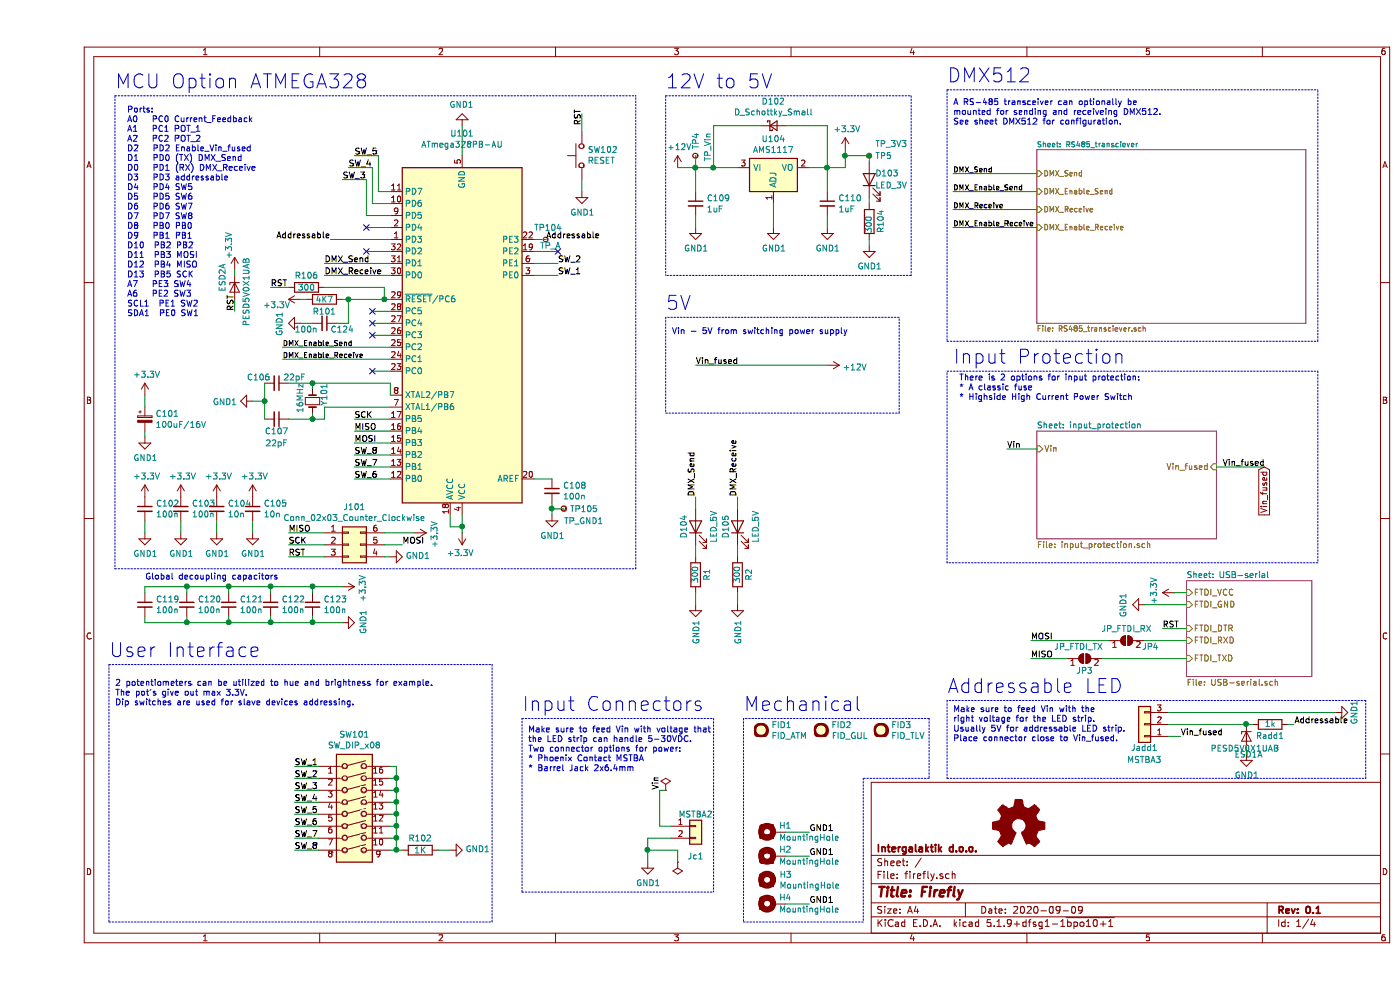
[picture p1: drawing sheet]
EESchema Schematic File Version 4
EELAYER 30 0
EELAYER END
$Descr A4 11693 8268
encoding utf-8
Sheet 1 4
Title "Firefly"
Date "2020-09-09"
Rev "0.1"
Comp "Intergalaktik d.o.o."
Comment1 ""
Comment2 ""
Comment3 ""
Comment4 ""
$EndDescr
$Sheet
S 8350 1250 2250 1450
U 5F845145
F0 "RS485_transciever" 44
F1 "RS485_transciever.sch" 44
F2 "DMX_Send" I L 8350 1450 44 
F3 "DMX_Enable_Send" I L 8350 1600 44 
F4 "DMX_Receive" I L 8350 1750 44 
F5 "DMX_Enable_Receive" I L 8350 1900 44 
$EndSheet
Text Label 7650 1450 0    44   ~ 0
DMX_Send
Text Label 7650 1600 0    44   ~ 0
DMX_Enable_Send
Text Label 7650 1750 0    44   ~ 0
DMX_Receive
Text Label 7650 1900 0    44   ~ 0
DMX_Enable_Receive
Wire Wire Line
	7650 1450 8350 1450
Wire Wire Line
	7650 1600 8350 1600
Wire Wire Line
	7650 1750 8350 1750
Wire Wire Line
	7650 1900 8350 1900
Wire Notes Line
	5650 6000 5650 7450
Wire Notes Line
	4050 7450 4050 6000
Text Notes 4050 5950 0    118  ~ 0
Input Connectors
Text Notes 5250 2600 0    118  ~ 0
5V
Wire Notes Line
	4050 7450 5650 7450
Wire Notes Line
	4050 6000 5650 6000
Text Notes 7650 3050 0    118  ~ 0
Input Protection
Wire Notes Line
	7600 5850 7600 6500
Wire Notes Line
	7600 6500 11100 6500
Wire Notes Line
	11100 6500 11100 5850
Wire Notes Line
	11100 5850 7600 5850
Text Notes 750  2650 0    50   ~ 0
Ports:\nA0   PC0 Current_Feedback\nA1   PC1 POT_1\nA2   PC2 POT_2\nD2   PD2 Enable_Vin_fused\nD1   PD0 (TX) DMX_Send\nD0   PD1 (RX) DMX_Receive\nD3   PD3 addressable\nD4   PD4 SW5\nD5   PD5 SW6\nD6   PD6 SW7\nD7   PD7 SW8\nD8   PB0 PB0\nD9   PB1 PB1\nD10  PB2 PB2\nD11  PB3 MOSI\nD12  PB4 MISO\nD13  PB5 SCK\nA7   PE3 SW4\nA6   PE2 SW3\nSCL1  PE1 SW2\nSDA1  PE0 SW1
Text Notes 650  750  0    118  ~ 0
MCU Option ATMEGA328
$Comp
L Connector_Generic:Conn_01x02 Jc1
U 1 1
P 5500 6900
F 0 "Jc1" H 5500 6650 50  0000 C CNN
F 1 "MSTBA2" H 5500 7000 50  0000 C CNN
F 2 "Connector_Phoenix_MSTB:PhoenixContact_MSTBA_2,5_2-G-5,08_1x02_P5.08mm_Horizontal" H 5500 6900 50  0001 C CNN
F 3 "http://www.farnell.com/datasheets/2309813.pdf" H 5500 6900 50  0001 C CNN
F 4 "1757242" H 5500 6900 50  0001 C CNN "Article Number"
F 5 "https://se.farnell.com/phoenix-contact/1757242/header-right-angle-5-08mm-2way/dp/3705171" H 5500 6900 50  0001 C CNN "Seller"
	1    5500 6900
	1    0    0    -1  
$EndComp
Text Label 5200 6600 1    50   ~ 0
Vin
Text Notes 4100 6450 0    50   ~ 0
Make sure to feed Vin with voltage that\nthe LED strip can handle 5-30VDC.\nTwo connector options for power:\n* Phoenix Contact MSTBA\n* Barrel Jack 2x6.4mm
Text Notes 5300 2800 0    50   ~ 0
Vin - 5V from switching power supply
Text Notes 7650 6200 0    50   ~ 0
Make sure to feed Vin with the\nright voltage for the LED strip.\nUsually 5V for addressable LED strip.\nPlace connector close to Vin_fused.
Text Notes 7600 700  0    118  ~ 0
DMX512
Wire Notes Line
	600  7700 3800 7700
Wire Notes Line
	600  5550 3800 5550
Wire Notes Line
	3800 5550 3800 7700
Wire Notes Line
	600  5550 600  7700
Text Notes 600  5500 0    118  ~ 0
User Interface
Text Notes 7650 1050 0    50   ~ 0
A RS-485 transceiver can optionally be\nmounted for sending and receiveing DMX512.\nSee sheet DMX512 for configuration.
Text Notes 650  5900 0    50   ~ 0
2 potentiometers can be utilized to hue and brightness for example.\nThe pot's give out max 3.3V.\nDip switches are used for slave devices addressing.
Wire Wire Line
	5100 7000 5300 7000
Wire Wire Line
	5200 6600 5200 6900
Wire Wire Line
	5200 6900 5300 6900
$Comp
L power:PWR_FLAG #FLG0101
U 1 1
P 5250 6600
F 0 "#FLG0101" H 5250 6675 50  0001 C CNN
F 1 "PWR_FLAG" H 5250 6773 50  0001 C CNN
F 2 "" H 5250 6600 50  0001 C CNN
F 3 "~" H 5250 6600 50  0001 C CNN
	1    5250 6600
	1    0    0    -1  
$EndComp
Wire Wire Line
	5250 6600 5200 6600
$Comp
L power:PWR_FLAG #FLG0102
U 1 1
P 5350 7200
F 0 "#FLG0102" H 5350 7275 50  0001 C CNN
F 1 "PWR_FLAG" H 5350 7373 50  0001 C CNN
F 2 "" H 5350 7200 50  0001 C CNN
F 3 "~" H 5350 7200 50  0001 C CNN
	1    5350 7200
	-1   0    0    1   
$EndComp
Text Notes 7700 3350 0    50   ~ 0
There is 2 options for input protection:\n* A classic fuse\n* Highside High Current Power Switch
Text Label 10500 6050 0    50   ~ 0
Addressable
Text Label 9550 6150 0    50   ~ 0
Vin_fused
$Comp
L Device:R Radd1
U 1 1
P 10300 6050
F 0 "Radd1" V 10200 6050 50  0000 C CNN
F 1 "1k" V 10300 6050 50  0000 C CNN
F 2 "Resistor_SMD:R_0603_1608Metric" V 10230 6050 50  0001 C CNN
F 3 "http://www.farnell.com/datasheets/2864159.pdf?_ga=2.208960598.599385452.1575057425-167263916.1529948031" H 10300 6050 50  0001 C CNN
F 4 "MC0100W060311K" V 10300 6050 50  0001 C CNN "Article Number"
F 5 "https://se.farnell.com/multicomp/mc0100w060311k/motst-tjockfilm-1k-1-0-063w-0603/dp/2845750" V 10300 6050 50  0001 C CNN "Seller"
	1    10300 6050
	0    -1   -1   0   
$EndComp
Wire Wire Line
	10450 6050 10500 6050
$Comp
L Connector_Generic:Conn_01x03 Jadd1
U 1 1
P 9250 6050
F 0 "Jadd1" H 9250 6250 50  0000 C CNN
F 1 "MSTBA3" H 9250 6350 50  0000 C CNN
F 2 "Connector_Phoenix_MSTB:PhoenixContact_MSTBA_2,5_3-G-5,08_1x03_P5.08mm_Horizontal" H 9250 6050 50  0001 C CNN
F 3 "http://www.farnell.com/datasheets/2309813.pdf" H 9250 6050 50  0001 C CNN
F 4 "1757255" H 9250 6050 50  0001 C CNN "Article Number"
F 5 "https://se.farnell.com/phoenix-contact/1757255/connector-header-tht-ra-5-08mm/dp/3705183" H 9250 6050 50  0001 C CNN "Seller"
	1    9250 6050
	-1   0    0    1   
$EndComp
Text Notes 5900 5950 0    118  ~ 0
Mechanical
Wire Notes Line
	7450 6000 5900 6000
Wire Notes Line
	5900 6000 5900 7700
Wire Notes Line
	7450 6000 7450 6500
Wire Notes Line
	7450 6500 6900 6500
Wire Notes Line
	6900 6500 6900 7700
Wire Notes Line
	6900 7700 5900 7700
$Comp
L Power_Protection:PESD5V0L4UG ESD1
U 1 1
P 10100 6150
F 0 "ESD1" V 10250 6050 50  0000 L CNN
F 1 "PESD5V0X1UAB" V 10200 5850 50  0000 L CNN
F 2 "Diode_SMD:D_SOD-323_HandSoldering" H 10100 6150 50  0001 C CNN
F 3 "http://www.farnell.com/datasheets/1508358.pdf" H 10100 6150 50  0001 C CNN
F 4 "PESD5V0X1UAB,115" H 10100 6150 50  0001 C CNN "Article Number"
F 5 "https://se.farnell.com/nexperia/pesd5v0x1uab-115/diode-esd-low-capacitance-sod523/dp/2069370" H 10100 6150 50  0001 C CNN "Seller"
	1    10100 6150
	0    1    1    0   
$EndComp
Wire Notes Line
	7600 2850 10700 2850
Wire Notes Line
	10700 2850 10700 750 
Wire Notes Line
	7600 750  10700 750 
Wire Notes Line
	7600 750  7600 2850
Wire Notes Line
	5250 2650 5250 3450
Wire Notes Line
	5250 3450 7200 3450
Wire Notes Line
	7200 3450 7200 2650
Wire Notes Line
	7200 2650 5250 2650
$Sheet
S 8350 3600 1500 900 
U 5F6BEF9B
F0 "input_protection" 50
F1 "input_protection.sch" 50
F2 "Vin" I L 8350 3750 50 
F3 "Vin_fused" I R 9850 3900 50 
$EndSheet
Wire Wire Line
	8350 3750 8100 3750
Text Label 8100 3750 0    50   ~ 0
Vin
Text Label 9900 3900 0    50   ~ 0
Vin_fused
Wire Wire Line
	9850 3900 10250 3900
$Comp
L power:GND1 #PWR0139
U 1 1
P 10100 6300
F 0 "#PWR0139" H 10100 6050 50  0001 C CNN
F 1 "GND1" H 10105 6127 50  0000 C CNN
F 2 "" H 10100 6300 50  0001 C CNN
F 3 "" H 10100 6300 50  0001 C CNN
	1    10100 6300
	1    0    0    -1  
$EndComp
$Comp
L Switch:SW_DIP_x08 SW101
U 1 1
P 2650 6800
F 0 "SW101" H 2650 7467 50  0000 C CNN
F 1 "SW_DIP_x08" H 2650 7376 50  0000 C CNN
F 2 "Package_DIP:DIP-16_W8.89mm_SMDSocket_LongPads" H 2650 6800 50  0001 C CNN
F 3 "http://www.dip.com.tw/en/en-product-information/en-switch002/item/download/2412_2ffa0571076f7652f42c65d9d72a148c" H 2650 6800 50  0001 C CNN
F 4 "https://hr.mouser.com/ProductDetail/Diptronics/DJ-08-V-T-R?qs=vLWxofP3U2z9mX3o1CqIZw%3D%3D" H 2650 6800 50  0001 C CNN "Mouser"
	1    2650 6800
	1    0    0    -1  
$EndComp
$Comp
L Device:R R102
U 1 1
P 3200 7100
F 0 "R102" V 3100 7100 50  0000 C CNN
F 1 "1K" V 3200 7100 50  0000 C CNN
F 2 "Resistor_SMD:R_0603_1608Metric" V 3130 7100 50  0001 C CNN
F 3 "~" H 3200 7100 50  0001 C CNN
	1    3200 7100
	0    1    1    0   
$EndComp
$Comp
L power:GND1 #PWR0120
U 1 1
P 3450 7100
F 0 "#PWR0120" H 3450 6850 50  0001 C CNN
F 1 "GND1" V 3455 6972 50  0000 R CNN
F 2 "" H 3450 7100 50  0001 C CNN
F 3 "" H 3450 7100 50  0001 C CNN
	1    3450 7100
	0    -1   -1   0   
$EndComp
Wire Wire Line
	3350 7100 3450 7100
Wire Wire Line
	2950 7100 3000 7100
Wire Wire Line
	3000 7100 3000 7000
Wire Wire Line
	3000 6400 2950 6400
Connection ~ 3000 7100
Wire Wire Line
	3000 7100 3050 7100
Wire Wire Line
	2950 7000 3000 7000
Connection ~ 3000 7000
Wire Wire Line
	3000 7000 3000 6900
Wire Wire Line
	2950 6900 3000 6900
Connection ~ 3000 6900
Wire Wire Line
	3000 6900 3000 6800
Wire Wire Line
	2950 6800 3000 6800
Connection ~ 3000 6800
Wire Wire Line
	3000 6800 3000 6700
Wire Wire Line
	2950 6700 3000 6700
Connection ~ 3000 6700
Wire Wire Line
	3000 6700 3000 6600
Wire Wire Line
	2950 6600 3000 6600
Connection ~ 3000 6600
Wire Wire Line
	3000 6600 3000 6500
Wire Wire Line
	2950 6500 3000 6500
Connection ~ 3000 6500
Wire Wire Line
	3000 6500 3000 6400
Wire Wire Line
	2350 6400 2150 6400
Wire Wire Line
	2350 6500 2150 6500
Wire Wire Line
	2350 6600 2150 6600
Wire Wire Line
	2350 6700 2150 6700
Wire Wire Line
	2350 6800 2150 6800
Wire Wire Line
	2350 6900 2150 6900
Wire Wire Line
	2350 7000 2150 7000
Wire Wire Line
	2350 7100 2150 7100
Text Label 2150 6400 0    50   ~ 0
SW_1
Text Label 2150 6500 0    50   ~ 0
SW_2
Text Label 2150 6600 0    50   ~ 0
SW_3
Text Label 2150 6700 0    50   ~ 0
SW_4
Text Label 2150 6800 0    50   ~ 0
SW_5
Text Label 2150 6900 0    50   ~ 0
SW_6
Text Label 2150 7000 0    50   ~ 0
SW_7
Text Label 2150 7100 0    50   ~ 0
SW_8
$Comp
L MCU_Microchip_ATmega:ATmega328PB-AU U101
U 1 1
P 3550 2800
F 0 "U101" H 3550 1119 50  0000 C CNN
F 1 "ATmega328PB-AU" H 3550 1210 50  0000 C CNN
F 2 "Package_QFP:TQFP-32_7x7mm_P0.8mm" H 3550 2800 50  0001 C CIN
F 3 "http://ww1.microchip.com/downloads/en/DeviceDoc/40001906C.pdf" H 3550 2800 50  0001 C CNN
	1    3550 2800
	-1   0    0    1   
$EndComp
$Comp
L power:+3.3V #PWR0122
U 1 1
P 3550 4450
F 0 "#PWR0122" H 3550 4300 50  0001 C CNN
F 1 "+3.3V" H 3565 4623 50  0000 C CNN
F 2 "" H 3550 4450 50  0001 C CNN
F 3 "" H 3550 4450 50  0001 C CNN
	1    3550 4450
	-1   0    0    1   
$EndComp
Wire Wire Line
	3550 4450 3550 4400
Wire Wire Line
	3450 4300 3450 4400
Wire Wire Line
	3450 4400 3550 4400
Connection ~ 3550 4400
Wire Wire Line
	3550 4400 3550 4300
$Comp
L power:GND1 #PWR0121
U 1 1
P 3550 1050
F 0 "#PWR0121" H 3550 800 50  0001 C CNN
F 1 "GND1" H 3555 877 50  0000 C CNN
F 2 "" H 3550 1050 50  0001 C CNN
F 3 "" H 3550 1050 50  0001 C CNN
	1    3550 1050
	-1   0    0    1   
$EndComp
Wire Wire Line
	3550 1050 3550 1300
$Comp
L Device:R R101
U 1 1
P 2400 2500
F 0 "R101" V 2500 2500 50  0000 C CNN
F 1 "4K7" V 2400 2500 50  0000 C CNN
F 2 "Resistor_SMD:R_0603_1608Metric" V 2330 2500 50  0001 C CNN
F 3 "~" H 2400 2500 50  0001 C CNN
	1    2400 2500
	0    1    1    0   
$EndComp
Wire Wire Line
	2950 2500 2900 2500
$Comp
L power:+3.3V #PWR0117
U 1 1
P 2200 2500
F 0 "#PWR0117" H 2200 2350 50  0001 C CNN
F 1 "+3.3V" V 2150 2700 50  0000 C CNN
F 2 "" H 2200 2500 50  0001 C CNN
F 3 "" H 2200 2500 50  0001 C CNN
	1    2200 2500
	0    -1   -1   0   
$EndComp
$Comp
L Switch:SW_Push SW102
U 1 1
P 4550 1300
F 0 "SW102" V 4596 1252 50  0000 R CNN
F 1 "RESET" V 4505 1252 50  0000 R CNN
F 2 "Button_Switch_SMD:SW_SPST_PTS645" H 4550 1500 50  0001 C CNN
F 3 "~" H 4550 1500 50  0001 C CNN
	1    4550 1300
	0    -1   -1   0   
$EndComp
Wire Wire Line
	2900 2400 2900 2500
Connection ~ 2900 2500
$Comp
L power:GND1 #PWR0128
U 1 1
P 4550 1600
F 0 "#PWR0128" H 4550 1350 50  0001 C CNN
F 1 "GND1" H 4555 1427 50  0000 C CNN
F 2 "" H 4550 1600 50  0001 C CNN
F 3 "" H 4550 1600 50  0001 C CNN
	1    4550 1600
	1    0    0    -1  
$EndComp
Text Label 2400 2200 0    50   ~ 0
DMX_Send
Text Label 2400 2300 0    50   ~ 0
DMX_Receive
Wire Wire Line
	2950 1800 2750 1800
Wire Wire Line
	2750 1800 2750 1500
Wire Wire Line
	2950 1700 2800 1700
Wire Wire Line
	2800 1700 2800 1400
Wire Wire Line
	2950 1600 2850 1600
Wire Wire Line
	2850 1600 2850 1300
Text Label 4250 2000 0    50   ~ 0
Addressable
Text Label 2650 1300 0    50   ~ 0
SW_5
Text Label 2650 4000 0    50   ~ 0
SW_6
Text Label 2650 3900 0    50   ~ 0
SW_7
Text Label 2650 3800 0    50   ~ 0
SW_8
Wire Notes Line
	650  800  650  4750
Wire Notes Line
	650  4750 5000 4750
Wire Notes Line
	5000 4750 5000 800 
Wire Notes Line
	650  800  5000 800 
Wire Notes Line
	7600 3100 10700 3100
Wire Notes Line
	10700 3100 10700 4700
Wire Notes Line
	10700 4700 7600 4700
Wire Notes Line
	7600 4700 7600 3100
Text Label 4350 2300 0    50   ~ 0
SW_1
Text Label 4350 2200 0    50   ~ 0
SW_2
Text Label 2550 1500 0    50   ~ 0
SW_3
Text Label 2600 1400 0    50   ~ 0
SW_4
$Comp
L Device:Crystal_Small Y101
U 1 1
P 2300 3350
F 0 "Y101" H 2150 3450 50  0000 L CNN
F 1 "16MHz" H 2150 3250 50  0000 L CNN
F 2 "Crystal:Crystal_SMD_0603-2Pin_6.0x3.5mm" H 2300 3350 50  0001 C CNN
F 3 "https://hr.mouser.com/datasheet/2/122/ECS-23G-1115642.pdf" H 2300 3350 50  0001 C CNN
F 4 "https://hr.mouser.com/ProductDetail/ECS/ECS-160-18-23G-JGN-TR?qs=HXFqYaX1Q2xv5YppXNJx%2Fg%3D%3D" V 2300 3350 50  0001 C CNN "Mouser"
	1    2300 3350
	0    1    1    0   
$EndComp
$Comp
L Device:C_Small C106
U 1 1
P 2000 3200
F 0 "C106" V 1950 3050 50  0000 C CNN
F 1 "22pF" V 1950 3350 50  0000 C CNN
F 2 "Capacitor_SMD:C_0603_1608Metric" H 2000 3200 50  0001 C CNN
F 3 "~" H 2000 3200 50  0001 C CNN
	1    2000 3200
	0    1    1    0   
$EndComp
$Comp
L Device:C_Small C107
U 1 1
P 2000 3500
F 0 "C107" V 2100 3500 50  0000 C CNN
F 1 "22pF" V 2200 3500 50  0000 C CNN
F 2 "Capacitor_SMD:C_0603_1608Metric" H 2000 3500 50  0001 C CNN
F 3 "~" H 2000 3500 50  0001 C CNN
	1    2000 3500
	0    1    1    0   
$EndComp
Wire Wire Line
	2100 3200 2300 3200
Wire Wire Line
	2300 3200 2300 3250
Wire Wire Line
	2300 3450 2300 3500
Wire Wire Line
	2300 3500 2100 3500
Wire Wire Line
	1900 3200 1900 3350
Wire Wire Line
	1800 3350 1900 3350
Connection ~ 1900 3350
Wire Wire Line
	1900 3350 1900 3500
Wire Wire Line
	2950 3300 2950 3200
Wire Wire Line
	2950 3200 2300 3200
Connection ~ 2300 3200
$Comp
L Device:C_Small C108
U 1 1
P 4300 4100
F 0 "C108" H 4392 4146 50  0000 L CNN
F 1 "100n" H 4392 4055 50  0000 L CNN
F 2 "Capacitor_SMD:C_0603_1608Metric" H 4300 4100 50  0001 C CNN
F 3 "~" H 4300 4100 50  0001 C CNN
	1    4300 4100
	1    0    0    -1  
$EndComp
Wire Wire Line
	4150 4000 4300 4000
$Comp
L power:+3.3V #PWR0104
U 1 1
P 900 4150
F 0 "#PWR0104" H 900 4000 50  0001 C CNN
F 1 "+3.3V" H 915 4323 50  0000 C CNN
F 2 "" H 900 4150 50  0001 C CNN
F 3 "" H 900 4150 50  0001 C CNN
	1    900  4150
	1    0    0    -1  
$EndComp
$Comp
L power:+3.3V #PWR0108
U 1 1
P 1200 4150
F 0 "#PWR0108" H 1200 4000 50  0001 C CNN
F 1 "+3.3V" H 1215 4323 50  0000 C CNN
F 2 "" H 1200 4150 50  0001 C CNN
F 3 "" H 1200 4150 50  0001 C CNN
	1    1200 4150
	1    0    0    -1  
$EndComp
$Comp
L power:+3.3V #PWR0110
U 1 1
P 1500 4150
F 0 "#PWR0110" H 1500 4000 50  0001 C CNN
F 1 "+3.3V" H 1515 4323 50  0000 C CNN
F 2 "" H 1500 4150 50  0001 C CNN
F 3 "" H 1500 4150 50  0001 C CNN
	1    1500 4150
	1    0    0    -1  
$EndComp
$Comp
L power:+3.3V #PWR0115
U 1 1
P 1800 4150
F 0 "#PWR0115" H 1800 4000 50  0001 C CNN
F 1 "+3.3V" H 1815 4323 50  0000 C CNN
F 2 "" H 1800 4150 50  0001 C CNN
F 3 "" H 1800 4150 50  0001 C CNN
	1    1800 4150
	1    0    0    -1  
$EndComp
$Comp
L Device:C_Small C102
U 1 1
P 900 4250
F 0 "C102" H 992 4296 50  0000 L CNN
F 1 "100n" H 992 4205 50  0000 L CNN
F 2 "Capacitor_SMD:C_0603_1608Metric" H 900 4250 50  0001 C CNN
F 3 "~" H 900 4250 50  0001 C CNN
	1    900  4250
	1    0    0    -1  
$EndComp
$Comp
L Device:C_Small C103
U 1 1
P 1200 4250
F 0 "C103" H 1292 4296 50  0000 L CNN
F 1 "100n" H 1292 4205 50  0000 L CNN
F 2 "Capacitor_SMD:C_0603_1608Metric" H 1200 4250 50  0001 C CNN
F 3 "~" H 1200 4250 50  0001 C CNN
	1    1200 4250
	1    0    0    -1  
$EndComp
$Comp
L Device:C_Small C104
U 1 1
P 1500 4250
F 0 "C104" H 1592 4296 50  0000 L CNN
F 1 "10n" H 1592 4205 50  0000 L CNN
F 2 "Capacitor_SMD:C_0603_1608Metric" H 1500 4250 50  0001 C CNN
F 3 "~" H 1500 4250 50  0001 C CNN
	1    1500 4250
	1    0    0    -1  
$EndComp
$Comp
L Device:C_Small C105
U 1 1
P 1800 4250
F 0 "C105" H 1892 4296 50  0000 L CNN
F 1 "10n" H 1892 4205 50  0000 L CNN
F 2 "Capacitor_SMD:C_0603_1608Metric" H 1800 4250 50  0001 C CNN
F 3 "~" H 1800 4250 50  0001 C CNN
	1    1800 4250
	1    0    0    -1  
$EndComp
Wire Wire Line
	1800 4350 1800 4450
Wire Wire Line
	1500 4350 1500 4450
Wire Wire Line
	1200 4350 1200 4450
Wire Wire Line
	900  4350 900  4450
$Comp
L Device:CP_Small C101
U 1 1
P 900 3500
F 0 "C101" H 988 3546 50  0000 L CNN
F 1 "100uF/16V" H 988 3455 50  0000 L CNN
F 2 "Capacitor_SMD:CP_Elec_6.3x5.3" H 900 3500 50  0001 C CNN
F 3 "https://hr.mouser.com/datasheet/2/212/1/KEM_T2005_T491-1093550.pdf" H 900 3500 50  0001 C CNN
F 4 "https://hr.mouser.com/ProductDetail/KEMET/T491D107K016AT7280?qs=sGAEpiMZZMukHu%252BjC5l7YaEpWF5H7V8OFX9EC0xgPQ4%3D" H 900 3500 50  0001 C CNN "Mouser"
	1    900  3500
	1    0    0    -1  
$EndComp
$Comp
L power:+3.3V #PWR0102
U 1 1
P 900 3300
F 0 "#PWR0102" H 900 3150 50  0001 C CNN
F 1 "+3.3V" H 915 3473 50  0000 C CNN
F 2 "" H 900 3300 50  0001 C CNN
F 3 "" H 900 3300 50  0001 C CNN
	1    900  3300
	1    0    0    -1  
$EndComp
Wire Wire Line
	900  3300 900  3400
Wire Wire Line
	900  3600 900  3650
$Comp
L Connector_Generic:Conn_02x03_Counter_Clockwise J101
U 1 1
P 2600 4550
F 0 "J101" H 2650 4867 50  0000 C CNN
F 1 "Conn_02x03_Counter_Clockwise" H 2650 4776 50  0000 C CNN
F 2 "Connector_PinHeader_2.54mm:PinHeader_2x03_P2.54mm_Vertical" H 2600 4550 50  0001 C CNN
F 3 "~" H 2600 4550 50  0001 C CNN
	1    2600 4550
	1    0    0    -1  
$EndComp
Wire Wire Line
	2400 4450 2100 4450
Wire Wire Line
	2400 4550 2100 4550
Wire Wire Line
	2400 4650 2100 4650
Text Label 2100 4450 0    50   ~ 0
MISO
Text Label 2100 4550 0    50   ~ 0
SCK
Text Label 2100 4650 0    50   ~ 0
RST
Text Label 1950 2400 0    50   ~ 0
RST
$Comp
L power:GND1 #PWR0118
U 1 1
P 2950 4650
F 0 "#PWR0118" H 2950 4400 50  0001 C CNN
F 1 "GND1" V 2955 4522 50  0000 R CNN
F 2 "" H 2950 4650 50  0001 C CNN
F 3 "" H 2950 4650 50  0001 C CNN
	1    2950 4650
	0    -1   -1   0   
$EndComp
Wire Wire Line
	2900 4650 2950 4650
Text Label 3050 4550 0    50   ~ 0
MOSI
$Comp
L power:+3.3V #PWR0119
U 1 1
P 3150 4450
F 0 "#PWR0119" H 3150 4300 50  0001 C CNN
F 1 "+3.3V" H 3165 4623 50  0000 C CNN
F 2 "" H 3150 4450 50  0001 C CNN
F 3 "" H 3150 4450 50  0001 C CNN
	1    3150 4450
	0    1    1    0   
$EndComp
Wire Wire Line
	2900 4450 3150 4450
Text Label 2650 3700 0    50   ~ 0
MOSI
Text Label 2650 3600 0    50   ~ 0
MISO
Wire Wire Line
	4550 1100 4550 950 
Text Label 4550 1050 1    50   ~ 0
RST
Wire Wire Line
	5850 1400 5650 1400
Connection ~ 5650 1400
Wire Wire Line
	5650 1400 5500 1400
Wire Wire Line
	6450 1400 6600 1400
$Comp
L power:+3.3V #PWR0137
U 1 1
P 6750 1250
F 0 "#PWR0137" H 6750 1100 50  0001 C CNN
F 1 "+3.3V" H 6765 1423 50  0000 C CNN
F 2 "" H 6750 1250 50  0001 C CNN
F 3 "" H 6750 1250 50  0001 C CNN
	1    6750 1250
	1    0    0    -1  
$EndComp
$Comp
L Device:D_Schottky_Small D102
U 1 1
P 6150 1050
F 0 "D102" H 6150 1255 50  0000 C CNN
F 1 "D_Schottky_Small" H 6150 1164 50  0000 C CNN
F 2 "Diode_SMD:D_SOD-123" V 6150 1050 50  0001 C CNN
F 3 "~" V 6150 1050 50  0001 C CNN
	1    6150 1050
	1    0    0    -1  
$EndComp
Wire Wire Line
	6250 1050 6600 1050
Wire Wire Line
	6600 1050 6600 1400
Connection ~ 6600 1400
Wire Wire Line
	6600 1400 6750 1400
Wire Wire Line
	6050 1050 5650 1050
Wire Wire Line
	5650 1050 5650 1400
$Comp
L Device:C_Small C109
U 1 1
P 5500 1700
F 0 "C109" H 5592 1746 50  0000 L CNN
F 1 "1uF" H 5592 1655 50  0000 L CNN
F 2 "Capacitor_SMD:C_0603_1608Metric" H 5500 1700 50  0001 C CNN
F 3 "~" H 5500 1700 50  0001 C CNN
	1    5500 1700
	1    0    0    -1  
$EndComp
$Comp
L Device:C_Small C110
U 1 1
P 6600 1700
F 0 "C110" H 6692 1746 50  0000 L CNN
F 1 "1uF" H 6692 1655 50  0000 L CNN
F 2 "Capacitor_SMD:C_0603_1608Metric" H 6600 1700 50  0001 C CNN
F 3 "~" H 6600 1700 50  0001 C CNN
	1    6600 1700
	1    0    0    -1  
$EndComp
Wire Wire Line
	6600 1600 6600 1400
Wire Wire Line
	5500 1600 5500 1400
Connection ~ 5500 1400
Wire Wire Line
	5500 1400 5350 1400
Wire Wire Line
	6600 1800 6600 1900
Wire Wire Line
	5500 1800 5500 1900
Text Notes 5250 750  0    118  ~ 0
12V to 5V
Wire Notes Line
	5250 800  7300 800 
$Comp
L Connector:TestPoint_Small TP104
U 1 1
P 4250 2000
F 0 "TP104" H 4150 2100 50  0000 L CNN
F 1 "TP_A" H 4200 1950 50  0000 L CNN
F 2 "TestPoint:TestPoint_Pad_D1.0mm" H 4450 2000 50  0001 C CNN
F 3 "~" H 4450 2000 50  0001 C CNN
	1    4250 2000
	1    0    0    -1  
$EndComp
$Comp
L Connector:TestPoint_Small TP105
U 1 1
P 4400 4250
F 0 "TP105" H 4450 4250 50  0000 L CNN
F 1 "TP_GND1" H 4400 4150 50  0000 L CNN
F 2 "TestPoint:TestPoint_Pad_D1.0mm" H 4600 4250 50  0001 C CNN
F 3 "~" H 4600 4250 50  0001 C CNN
	1    4400 4250
	1    0    0    -1  
$EndComp
$Comp
L power:GND1 #PWR0123
U 1 1
P 4300 4300
F 0 "#PWR0123" H 4300 4050 50  0001 C CNN
F 1 "GND1" H 4305 4127 50  0000 C CNN
F 2 "" H 4300 4300 50  0001 C CNN
F 3 "" H 4300 4300 50  0001 C CNN
	1    4300 4300
	1    0    0    -1  
$EndComp
$Comp
L power:GND1 #PWR0116
U 1 1
P 1800 4450
F 0 "#PWR0116" H 1800 4200 50  0001 C CNN
F 1 "GND1" H 1805 4277 50  0000 C CNN
F 2 "" H 1800 4450 50  0001 C CNN
F 3 "" H 1800 4450 50  0001 C CNN
	1    1800 4450
	1    0    0    -1  
$EndComp
$Comp
L power:GND1 #PWR0111
U 1 1
P 1500 4450
F 0 "#PWR0111" H 1500 4200 50  0001 C CNN
F 1 "GND1" H 1505 4277 50  0000 C CNN
F 2 "" H 1500 4450 50  0001 C CNN
F 3 "" H 1500 4450 50  0001 C CNN
	1    1500 4450
	1    0    0    -1  
$EndComp
$Comp
L power:GND1 #PWR0109
U 1 1
P 1200 4450
F 0 "#PWR0109" H 1200 4200 50  0001 C CNN
F 1 "GND1" H 1205 4277 50  0000 C CNN
F 2 "" H 1200 4450 50  0001 C CNN
F 3 "" H 1200 4450 50  0001 C CNN
	1    1200 4450
	1    0    0    -1  
$EndComp
$Comp
L power:GND1 #PWR0105
U 1 1
P 900 4450
F 0 "#PWR0105" H 900 4200 50  0001 C CNN
F 1 "GND1" H 905 4277 50  0000 C CNN
F 2 "" H 900 4450 50  0001 C CNN
F 3 "" H 900 4450 50  0001 C CNN
	1    900  4450
	1    0    0    -1  
$EndComp
$Comp
L power:GND1 #PWR0103
U 1 1
P 900 3650
F 0 "#PWR0103" H 900 3400 50  0001 C CNN
F 1 "GND1" H 905 3477 50  0000 C CNN
F 2 "" H 900 3650 50  0001 C CNN
F 3 "" H 900 3650 50  0001 C CNN
	1    900  3650
	1    0    0    -1  
$EndComp
$Comp
L power:GND1 #PWR0114
U 1 1
P 1800 3350
F 0 "#PWR0114" H 1800 3100 50  0001 C CNN
F 1 "GND1" V 1805 3222 50  0000 R CNN
F 2 "" H 1800 3350 50  0001 C CNN
F 3 "" H 1800 3350 50  0001 C CNN
	1    1800 3350
	0    1    1    0   
$EndComp
$Comp
L Device:LED D103
U 1 1
P 6950 1500
F 0 "D103" V 7000 1450 50  0000 R CNN
F 1 "LED_3V" V 6900 1450 50  0000 R CNN
F 2 "LED_SMD:LED_0603_1608Metric" H 6950 1500 50  0001 C CNN
F 3 "~" H 6950 1500 50  0001 C CNN
	1    6950 1500
	0    -1   -1   0   
$EndComp
$Comp
L Device:R R104
U 1 1
P 6950 1850
F 0 "R104" V 6850 1950 50  0000 R CNN
F 1 "300" V 6950 1950 50  0000 R CNN
F 2 "Resistor_SMD:R_0603_1608Metric" V 6880 1850 50  0001 C CNN
F 3 "~" H 6950 1850 50  0001 C CNN
	1    6950 1850
	-1   0    0    1   
$EndComp
Wire Wire Line
	6750 1250 6750 1300
Wire Wire Line
	6750 1300 6950 1300
Connection ~ 6750 1300
Wire Wire Line
	6750 1300 6750 1400
Wire Wire Line
	6950 1350 6950 1300
Wire Wire Line
	6950 1650 6950 1700
Wire Wire Line
	6950 2000 6950 2050
Wire Notes Line
	7300 2300 5250 2300
Wire Notes Line
	7300 800  7300 2300
Wire Notes Line
	5250 800  5250 2300
$Comp
L power:GND1 #PWR0131
U 1 1
P 5100 7200
F 0 "#PWR0131" H 5100 6950 50  0001 C CNN
F 1 "GND1" H 5105 7027 50  0000 C CNN
F 2 "" H 5100 7200 50  0001 C CNN
F 3 "" H 5100 7200 50  0001 C CNN
	1    5100 7200
	1    0    0    -1  
$EndComp
$Comp
L power:GND1 #PWR0132
U 1 1
P 5500 1900
F 0 "#PWR0132" H 5500 1650 50  0001 C CNN
F 1 "GND1" H 5505 1727 50  0000 C CNN
F 2 "" H 5500 1900 50  0001 C CNN
F 3 "" H 5500 1900 50  0001 C CNN
	1    5500 1900
	1    0    0    -1  
$EndComp
$Comp
L power:GND1 #PWR0134
U 1 1
P 6150 1900
F 0 "#PWR0134" H 6150 1650 50  0001 C CNN
F 1 "GND1" H 6155 1727 50  0000 C CNN
F 2 "" H 6150 1900 50  0001 C CNN
F 3 "" H 6150 1900 50  0001 C CNN
	1    6150 1900
	1    0    0    -1  
$EndComp
$Comp
L power:GND1 #PWR0136
U 1 1
P 6600 1900
F 0 "#PWR0136" H 6600 1650 50  0001 C CNN
F 1 "GND1" H 6605 1727 50  0000 C CNN
F 2 "" H 6600 1900 50  0001 C CNN
F 3 "" H 6600 1900 50  0001 C CNN
	1    6600 1900
	1    0    0    -1  
$EndComp
$Comp
L power:GND1 #PWR0138
U 1 1
P 6950 2050
F 0 "#PWR0138" H 6950 1800 50  0001 C CNN
F 1 "GND1" H 6955 1877 50  0000 C CNN
F 2 "" H 6950 2050 50  0001 C CNN
F 3 "" H 6950 2050 50  0001 C CNN
	1    6950 2050
	1    0    0    -1  
$EndComp
Wire Wire Line
	4550 1500 4550 1600
Wire Wire Line
	3050 4550 2900 4550
Wire Wire Line
	2400 3400 2400 3500
Wire Wire Line
	2400 3500 2300 3500
Wire Wire Line
	2400 3400 2950 3400
Connection ~ 2300 3500
Wire Wire Line
	2650 3500 2950 3500
$Comp
L Mechanical:Fiducial FID2
U 1 1
P 6550 6100
F 0 "FID2" H 6635 6146 50  0000 L CNN
F 1 "FID_GUL" H 6635 6055 50  0000 L CNN
F 2 "Fiducial:Fiducial_0.5mm_Mask1mm" H 6550 6100 50  0001 C CNN
F 3 "~" H 6550 6100 50  0001 C CNN
	1    6550 6100
	1    0    0    -1  
$EndComp
$Comp
L Mechanical:Fiducial FID1
U 1 1
P 6050 6100
F 0 "FID1" H 6135 6146 50  0000 L CNN
F 1 "FID_ATM" H 6135 6055 50  0000 L CNN
F 2 "Fiducial:Fiducial_0.5mm_Mask1mm" H 6050 6100 50  0001 C CNN
F 3 "~" H 6050 6100 50  0001 C CNN
	1    6050 6100
	1    0    0    -1  
$EndComp
$Comp
L Mechanical:Fiducial FID3
U 1 1
P 7050 6100
F 0 "FID3" H 7135 6146 50  0000 L CNN
F 1 "FID_TLV" H 7135 6055 50  0000 L CNN
F 2 "Fiducial:Fiducial_0.5mm_Mask1mm" H 7050 6100 50  0001 C CNN
F 3 "~" H 7050 6100 50  0001 C CNN
	1    7050 6100
	1    0    0    -1  
$EndComp
Wire Wire Line
	2650 3600 2950 3600
Wire Wire Line
	2650 3700 2950 3700
$Comp
L Connector:TestPoint_Small TP4
U 1 1
P 5500 1300
F 0 "TP4" H 5550 1300 50  0000 L CNN
F 1 "TP_Vin" H 5450 1200 50  0000 L CNN
F 2 "TestPoint:TestPoint_Pad_D1.0mm" H 5700 1300 50  0001 C CNN
F 3 "~" H 5700 1300 50  0001 C CNN
	1    5500 1300
	0    -1   -1   0   
$EndComp
Wire Wire Line
	5500 1300 5500 1400
$Comp
L Connector:TestPoint_Small TP5
U 1 1
P 6950 1300
F 0 "TP5" H 7000 1300 50  0000 L CNN
F 1 "TP_3V3" H 7000 1400 50  0000 L CNN
F 2 "TestPoint:TestPoint_Pad_D1.0mm" H 7150 1300 50  0001 C CNN
F 3 "~" H 7150 1300 50  0001 C CNN
	1    6950 1300
	1    0    0    -1  
$EndComp
Connection ~ 6950 1300
Text GLabel 10250 3900 3    50   Input ~ 0
Vin_fused
Wire Wire Line
	4300 4200 4300 4250
Wire Wire Line
	4400 4250 4300 4250
Connection ~ 4300 4250
Wire Wire Line
	4300 4250 4300 4300
$Comp
L power:GND1 #PWR0106
U 1 1
P 10850 5950
F 0 "#PWR0106" H 10850 5700 50  0001 C CNN
F 1 "GND1" H 10850 5800 50  0000 C CNN
F 2 "" H 10850 5950 50  0001 C CNN
F 3 "" H 10850 5950 50  0001 C CNN
	1    10850 5950
	0    -1   -1   0   
$EndComp
Wire Wire Line
	9450 6050 10100 6050
Connection ~ 10100 6050
Wire Wire Line
	10100 6050 10150 6050
Wire Wire Line
	10100 6250 10100 6300
Wire Wire Line
	9450 6150 9550 6150
Wire Wire Line
	9450 5950 10850 5950
Wire Wire Line
	2950 3800 2650 3800
Wire Wire Line
	2950 3900 2650 3900
Wire Wire Line
	2950 4000 2650 4000
Wire Wire Line
	2850 1300 2650 1300
Wire Wire Line
	2800 1400 2600 1400
Wire Wire Line
	2750 1500 2550 1500
Wire Wire Line
	4150 2000 4250 2000
Text Label 2650 3500 0    50   ~ 0
SCK
$Comp
L Device:C_Small C119
U 1 1
P 900 5050
F 0 "C119" H 992 5096 50  0000 L CNN
F 1 "100n" H 992 5005 50  0000 L CNN
F 2 "Capacitor_SMD:C_0603_1608Metric" H 900 5050 50  0001 C CNN
F 3 "~" H 900 5050 50  0001 C CNN
	1    900  5050
	1    0    0    -1  
$EndComp
$Comp
L Device:C_Small C120
U 1 1
P 1250 5050
F 0 "C120" H 1342 5096 50  0000 L CNN
F 1 "100n" H 1342 5005 50  0000 L CNN
F 2 "Capacitor_SMD:C_0603_1608Metric" H 1250 5050 50  0001 C CNN
F 3 "~" H 1250 5050 50  0001 C CNN
	1    1250 5050
	1    0    0    -1  
$EndComp
$Comp
L Device:C_Small C121
U 1 1
P 1600 5050
F 0 "C121" H 1692 5096 50  0000 L CNN
F 1 "100n" H 1692 5005 50  0000 L CNN
F 2 "Capacitor_SMD:C_0603_1608Metric" H 1600 5050 50  0001 C CNN
F 3 "~" H 1600 5050 50  0001 C CNN
	1    1600 5050
	1    0    0    -1  
$EndComp
$Comp
L Device:C_Small C122
U 1 1
P 1950 5050
F 0 "C122" H 2042 5096 50  0000 L CNN
F 1 "100n" H 2042 5005 50  0000 L CNN
F 2 "Capacitor_SMD:C_0603_1608Metric" H 1950 5050 50  0001 C CNN
F 3 "~" H 1950 5050 50  0001 C CNN
	1    1950 5050
	1    0    0    -1  
$EndComp
$Comp
L Device:C_Small C123
U 1 1
P 2300 5050
F 0 "C123" H 2392 5096 50  0000 L CNN
F 1 "100n" H 2392 5005 50  0000 L CNN
F 2 "Capacitor_SMD:C_0603_1608Metric" H 2300 5050 50  0001 C CNN
F 3 "~" H 2300 5050 50  0001 C CNN
	1    2300 5050
	1    0    0    -1  
$EndComp
$Comp
L power:+3.3V #PWR0107
U 1 1
P 2550 4900
F 0 "#PWR0107" H 2550 4750 50  0001 C CNN
F 1 "+3.3V" H 2565 5073 50  0000 C CNN
F 2 "" H 2550 4900 50  0001 C CNN
F 3 "" H 2550 4900 50  0001 C CNN
	1    2550 4900
	0    1    1    0   
$EndComp
$Comp
L power:GND1 #PWR0112
U 1 1
P 2550 5200
F 0 "#PWR0112" H 2550 4950 50  0001 C CNN
F 1 "GND1" H 2555 5027 50  0000 C CNN
F 2 "" H 2550 5200 50  0001 C CNN
F 3 "" H 2550 5200 50  0001 C CNN
	1    2550 5200
	0    -1   -1   0   
$EndComp
Wire Wire Line
	2550 4900 2300 4900
Wire Wire Line
	900  4900 900  4950
Wire Wire Line
	900  5150 900  5200
Wire Wire Line
	900  5200 1250 5200
Wire Wire Line
	2300 4950 2300 4900
Connection ~ 2300 4900
Wire Wire Line
	2300 4900 1950 4900
Wire Wire Line
	1950 4950 1950 4900
Connection ~ 1950 4900
Wire Wire Line
	1950 4900 1600 4900
Wire Wire Line
	1600 4950 1600 4900
Connection ~ 1600 4900
Wire Wire Line
	1600 4900 1250 4900
Wire Wire Line
	1250 4950 1250 4900
Connection ~ 1250 4900
Wire Wire Line
	1250 4900 900  4900
Wire Wire Line
	1250 5150 1250 5200
Connection ~ 1250 5200
Wire Wire Line
	1250 5200 1600 5200
Wire Wire Line
	1600 5150 1600 5200
Connection ~ 1600 5200
Wire Wire Line
	1600 5200 1950 5200
Wire Wire Line
	1950 5150 1950 5200
Connection ~ 1950 5200
Wire Wire Line
	1950 5200 2300 5200
Wire Wire Line
	2300 5150 2300 5200
Connection ~ 2300 5200
Wire Wire Line
	2300 5200 2550 5200
Text Notes 900  4850 0    50   ~ 0
Global decoupling capacitors
$Comp
L Device:LED D104
U 1 1
P 5500 4400
F 0 "D104" H 5500 4500 50  0000 C CNN
F 1 "LED_5V" H 5500 4250 50  0000 C CNN
F 2 "LED_SMD:LED_0603_1608Metric" H 5500 4400 50  0001 C CNN
F 3 "~" H 5500 4400 50  0001 C CNN
	1    5500 4400
	0    -1   -1   0   
$EndComp
$Comp
L Device:LED D105
U 1 1
P 5850 4400
F 0 "D105" H 5850 4500 50  0000 C CNN
F 1 "LED_5V" H 5850 4250 50  0000 C CNN
F 2 "LED_SMD:LED_0603_1608Metric" H 5850 4400 50  0001 C CNN
F 3 "~" H 5850 4400 50  0001 C CNN
	1    5850 4400
	0    -1   -1   0   
$EndComp
Text Label 5500 4150 1    50   ~ 0
DMX_Send
Text Label 5850 4150 1    50   ~ 0
DMX_Receive
Wire Wire Line
	5850 4150 5850 4250
Wire Wire Line
	5500 4150 5500 4250
$Comp
L Device:R R1
U 1 1
P 5500 4800
F 0 "R1" V 5400 4800 50  0000 C CNN
F 1 "300" V 5500 4800 50  0000 C CNN
F 2 "Resistor_SMD:R_0603_1608Metric" V 5430 4800 50  0001 C CNN
F 3 "~" H 5500 4800 50  0001 C CNN
	1    5500 4800
	-1   0    0    1   
$EndComp
$Comp
L Device:R R2
U 1 1
P 5850 4800
F 0 "R2" V 5750 4800 50  0000 C CNN
F 1 "300" V 5850 4800 50  0000 C CNN
F 2 "Resistor_SMD:R_0603_1608Metric" V 5780 4800 50  0001 C CNN
F 3 "~" H 5850 4800 50  0001 C CNN
	1    5850 4800
	-1   0    0    1   
$EndComp
$Comp
L power:GND1 #PWR03
U 1 1
P 5500 5050
F 0 "#PWR03" H 5500 4800 50  0001 C CNN
F 1 "GND1" V 5505 4922 50  0000 R CNN
F 2 "" H 5500 5050 50  0001 C CNN
F 3 "" H 5500 5050 50  0001 C CNN
	1    5500 5050
	1    0    0    -1  
$EndComp
$Comp
L power:GND1 #PWR04
U 1 1
P 5850 5050
F 0 "#PWR04" H 5850 4800 50  0001 C CNN
F 1 "GND1" V 5855 4922 50  0000 R CNN
F 2 "" H 5850 5050 50  0001 C CNN
F 3 "" H 5850 5050 50  0001 C CNN
	1    5850 5050
	1    0    0    -1  
$EndComp
Wire Wire Line
	5850 5050 5850 4950
Wire Wire Line
	5500 4950 5500 5050
Wire Wire Line
	5500 4550 5500 4650
Wire Wire Line
	5850 4550 5850 4650
Text Label 6450 7150 0    50   ~ 0
GND1
Text Label 6450 7550 0    50   ~ 0
GND1
Text Label 6450 6950 0    50   ~ 0
GND1
$Comp
L Mechanical:MountingHole_Pad H1
U 1 1
P 6150 6950
F 0 "H1" V 6200 6850 50  0000 C CNN
F 1 "MountingHole" V 6100 6650 50  0000 C CNN
F 2 "MountingHole:MountingHole_3.2mm_M3_Pad_Via" H 6150 6950 50  0001 C CNN
F 3 "~" H 6150 6950 50  0001 C CNN
	1    6150 6950
	0    -1   -1   0   
$EndComp
$Comp
L Mechanical:MountingHole_Pad H2
U 1 1
P 6150 7150
F 0 "H2" V 6200 7050 50  0000 C CNN
F 1 "MountingHole" V 6100 6850 50  0000 C CNN
F 2 "MountingHole:MountingHole_3.2mm_M3_Pad_Via" H 6150 7150 50  0001 C CNN
F 3 "~" H 6150 7150 50  0001 C CNN
	1    6150 7150
	0    -1   -1   0   
$EndComp
$Comp
L Mechanical:MountingHole_Pad H4
U 1 1
P 6150 7550
F 0 "H4" V 6200 7450 50  0000 C CNN
F 1 "MountingHole" V 6100 7250 50  0000 C CNN
F 2 "MountingHole:MountingHole_3.2mm_M3_Pad_Via" H 6150 7550 50  0001 C CNN
F 3 "~" H 6150 7550 50  0001 C CNN
	1    6150 7550
	0    -1   -1   0   
$EndComp
$Comp
L Mechanical:MountingHole H3
U 1 1
P 6100 7350
F 0 "H3" H 6200 7396 50  0000 L CNN
F 1 "MountingHole" H 6200 7305 50  0000 L CNN
F 2 "MountingHole:MountingHole_3.2mm_M3" H 6100 7350 50  0001 C CNN
F 3 "~" H 6100 7350 50  0001 C CNN
	1    6100 7350
	1    0    0    -1  
$EndComp
Wire Wire Line
	6250 7550 6450 7550
Wire Wire Line
	6250 7150 6450 7150
Wire Wire Line
	6250 6950 6450 6950
Wire Wire Line
	4150 2100 4350 2100
Wire Wire Line
	4150 2200 4350 2200
Wire Wire Line
	4150 2300 4350 2300
Wire Wire Line
	2400 2300 2950 2300
Wire Wire Line
	2400 2200 2950 2200
Wire Wire Line
	2950 2100 2750 2100
Wire Wire Line
	2950 1900 2750 1900
Wire Wire Line
	2950 2600 2800 2600
Wire Wire Line
	2950 2700 2800 2700
Wire Wire Line
	2950 2800 2800 2800
Wire Wire Line
	2950 3100 2800 3100
$Comp
L Device:R R106
U 1 1
P 2250 2400
F 0 "R106" V 2150 2400 50  0000 C CNN
F 1 "300" V 2250 2400 50  0000 C CNN
F 2 "Resistor_SMD:R_0603_1608Metric" V 2180 2400 50  0001 C CNN
F 3 "~" H 2250 2400 50  0001 C CNN
	1    2250 2400
	0    1    1    0   
$EndComp
Wire Wire Line
	1950 2400 2100 2400
Wire Wire Line
	2400 2400 2900 2400
Wire Wire Line
	2550 2500 2600 2500
Wire Wire Line
	2250 2500 2200 2500
$Comp
L Device:C_Small C124
U 1 1
P 2400 2700
F 0 "C124" V 2450 2750 50  0000 L CNN
F 1 "100n" V 2450 2450 50  0000 L CNN
F 2 "Capacitor_SMD:C_0603_1608Metric" H 2400 2700 50  0001 C CNN
F 3 "~" H 2400 2700 50  0001 C CNN
	1    2400 2700
	0    1    1    0   
$EndComp
Wire Wire Line
	2500 2700 2600 2700
Wire Wire Line
	2600 2700 2600 2500
Connection ~ 2600 2500
Wire Wire Line
	2600 2500 2900 2500
$Comp
L power:GND1 #PWR0113
U 1 1
P 2200 2700
F 0 "#PWR0113" H 2200 2450 50  0001 C CNN
F 1 "GND1" H 2205 2527 50  0000 C CNN
F 2 "" H 2200 2700 50  0001 C CNN
F 3 "" H 2200 2700 50  0001 C CNN
	1    2200 2700
	0    1    1    0   
$EndComp
Wire Wire Line
	2200 2700 2300 2700
$Comp
L Power_Protection:PESD5V0L4UG ESD2
U 1 1
P 1650 2400
F 0 "ESD2" H 1450 2300 50  0000 L CNN
F 1 "PESD5V0X1UAB" H 1400 2500 50  0000 L CNN
F 2 "Diode_SMD:D_SOD-323_HandSoldering" H 1650 2400 50  0001 C CNN
F 3 "http://www.farnell.com/datasheets/1508358.pdf" H 1650 2400 50  0001 C CNN
F 4 "PESD5V0X1UAB,115" H 1650 2400 50  0001 C CNN "Article Number"
F 5 "https://se.farnell.com/nexperia/pesd5v0x1uab-115/diode-esd-low-capacitance-sod523/dp/2069370" H 1650 2400 50  0001 C CNN "Seller"
	1    1650 2400
	0    1    1    0   
$EndComp
$Comp
L power:+3.3V #PWR0124
U 1 1
P 1650 2250
F 0 "#PWR0124" H 1650 2100 50  0001 C CNN
F 1 "+3.3V" V 1600 2450 50  0000 C CNN
F 2 "" H 1650 2250 50  0001 C CNN
F 3 "" H 1650 2250 50  0001 C CNN
	1    1650 2250
	1    0    0    -1  
$EndComp
Wire Wire Line
	1650 2500 1650 2600
Text Label 1650 2600 1    50   ~ 0
RST
Wire Wire Line
	1650 2250 1650 2300
Wire Wire Line
	5100 7000 5100 7100
Wire Wire Line
	5350 7200 5350 7100
Wire Wire Line
	5350 7100 5100 7100
Connection ~ 5100 7100
Wire Wire Line
	5100 7100 5100 7200
NoConn ~ 2750 1900
NoConn ~ 2750 2100
NoConn ~ 2800 2600
NoConn ~ 2800 2700
NoConn ~ 2800 2800
NoConn ~ 2800 3100
NoConn ~ 4350 2100
Text Label 8300 5350 0    50   ~ 0
MOSI
Text Label 8300 5500 0    50   ~ 0
MISO
Wire Wire Line
	8300 5350 8950 5350
Wire Wire Line
	8300 5500 8600 5500
$Comp
L Jumper:SolderJumper_2_Open JP3
U 1 1
P 8750 5500
AR Path="/5FB3A500" Ref="JP3"  Part="1" 
AR Path="/5F845145/5FB3A500" Ref="JP?"  Part="1" 
F 0 "JP3" H 8750 5400 50  0000 C CNN
F 1 "JP_FTDI_TX" H 8700 5600 50  0000 C CNN
F 2 "Jumper:SolderJumper-2_P1.3mm_Open_RoundedPad1.0x1.5mm" H 8750 5500 50  0001 C CNN
F 3 "~" H 8750 5500 50  0001 C CNN
	1    8750 5500
	1    0    0    -1  
$EndComp
$Comp
L Jumper:SolderJumper_2_Open JP4
U 1 1
P 9100 5350
AR Path="/5FB2EA46" Ref="JP4"  Part="1" 
AR Path="/5F845145/5FB2EA46" Ref="JP?"  Part="1" 
F 0 "JP4" H 9300 5300 50  0000 C CNN
F 1 "JP_FTDI_RX" H 9100 5450 50  0000 C CNN
F 2 "Jumper:SolderJumper-2_P1.3mm_Open_RoundedPad1.0x1.5mm" H 9100 5350 50  0001 C CNN
F 3 "~" H 9100 5350 50  0001 C CNN
	1    9100 5350
	1    0    0    -1  
$EndComp
Wire Wire Line
	9600 5500 8900 5500
Wire Wire Line
	9250 5350 9600 5350
Wire Wire Line
	9600 5250 9400 5250
Text Label 9400 5250 0    50   ~ 0
RST
Wire Wire Line
	9600 5050 9250 5050
Wire Wire Line
	9500 4950 9600 4950
$Comp
L power:GND1 #PWR0126
U 1 1
P 9250 5050
F 0 "#PWR0126" H 9250 4800 50  0001 C CNN
F 1 "GND1" H 9255 4877 50  0000 C CNN
F 2 "" H 9250 5050 50  0001 C CNN
F 3 "" H 9250 5050 50  0001 C CNN
	1    9250 5050
	0    1    1    0   
$EndComp
$Comp
L power:+3.3V #PWR0125
U 1 1
P 9500 4950
F 0 "#PWR0125" H 9500 4800 50  0001 C CNN
F 1 "+3.3V" H 9515 5123 50  0000 C CNN
F 2 "" H 9500 4950 50  0001 C CNN
F 3 "" H 9500 4950 50  0001 C CNN
	1    9500 4950
	0    -1   -1   0   
$EndComp
$Sheet
S 9600 4850 1050 800 
U 5F9A8890
F0 "USB-serial" 50
F1 "USB-serial.sch" 50
F2 "FTDI_VCC" I L 9600 4950 50 
F3 "FTDI_GND" I L 9600 5050 50 
F4 "FTDI_DTR" I L 9600 5250 50 
F5 "FTDI_RXD" I L 9600 5350 50 
F6 "FTDI_TXD" I L 9600 5500 50 
$EndSheet
Text Notes 7600 5800 0    118  ~ 0
Addressable LED
Text Label 2450 2000 2    50   ~ 0
Addressable
Wire Wire Line
	2450 2000 2950 2000
Text Label 5500 3050 0    50   ~ 0
Vin_fused
$Comp
L Regulator_Linear:AMS1117 U104
U 1 1
P 6150 1400
F 0 "U104" H 6150 1642 50  0000 C CNN
F 1 "AMS1117" H 6150 1551 50  0000 C CNN
F 2 "Package_TO_SOT_SMD:SOT-223-3_TabPin2" H 6150 1600 50  0001 C CNN
F 3 "http://www.advanced-monolithic.com/pdf/ds1117.pdf" H 6250 1150 50  0001 C CNN
	1    6150 1400
	1    0    0    -1  
$EndComp
$Comp
L Graphic:Logo_Open_Hardware_Small #LOGO1
U 1 1
P 8200 6900
F 0 "#LOGO1" H 8200 7175 50  0001 C CNN
F 1 "Logo_Open_Hardware_Small" H 8200 6675 50  0001 C CNN
F 2 "" H 8200 6900 50  0001 C CNN
F 3 "~" H 8200 6900 50  0001 C CNN
	1    8200 6900
	1    0    0    -1  
$EndComp
Wire Wire Line
	6150 1700 6150 1900
Text Label 2050 2900 0    44   ~ 0
DMX_Enable_Send
Text Label 2050 3000 0    44   ~ 0
DMX_Enable_Receive
Wire Wire Line
	2050 2900 2950 2900
Wire Wire Line
	2050 3000 2950 3000
$Comp
L power:+12V #PWR0101
U 1 1
P 5350 1400
F 0 "#PWR0101" H 5350 1250 50  0001 C CNN
F 1 "+12V" H 5365 1573 50  0000 C CNN
F 2 "" H 5350 1400 50  0001 C CNN
F 3 "" H 5350 1400 50  0001 C CNN
	1    5350 1400
	1    0    0    -1  
$EndComp
$Comp
L power:+12V #PWR0127
U 1 1
P 6600 3050
F 0 "#PWR0127" H 6600 2900 50  0001 C CNN
F 1 "+12V" V 6615 3178 50  0000 L CNN
F 2 "" H 6600 3050 50  0001 C CNN
F 3 "" H 6600 3050 50  0001 C CNN
	1    6600 3050
	0    1    1    0   
$EndComp
Wire Wire Line
	5500 3050 6600 3050
$EndSCHEMATC
